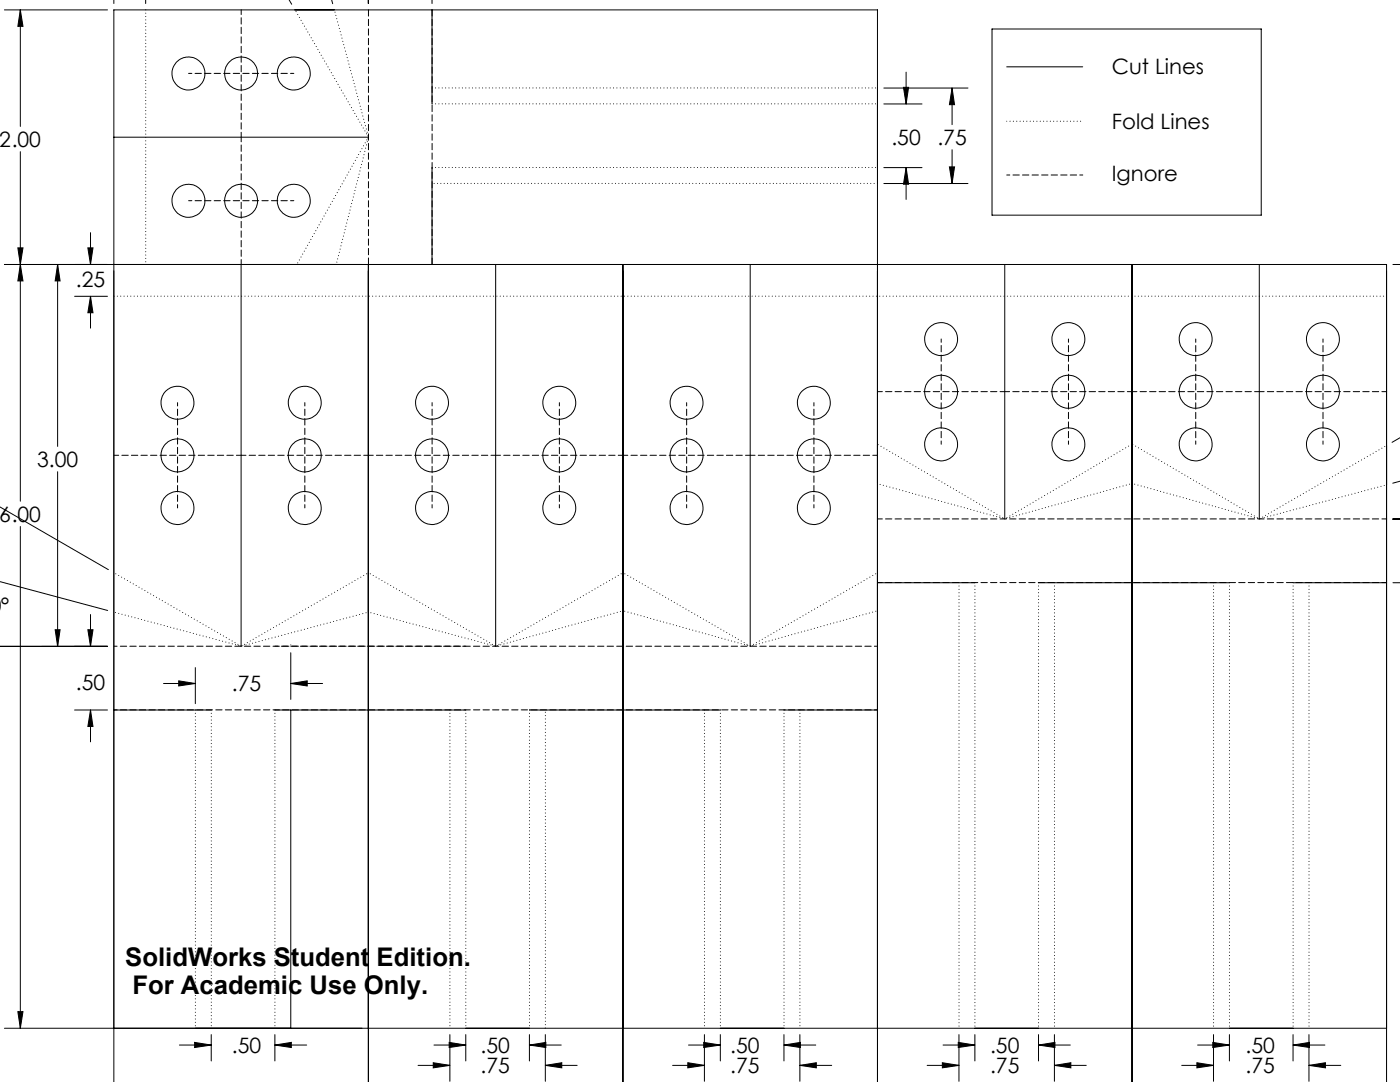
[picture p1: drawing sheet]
<svg xmlns="http://www.w3.org/2000/svg" width="279mm" height="216mm" viewBox="0 0 279 216" stroke-linecap="round" stroke-linejoin="round" font-family="sans-serif">
<g fill="none" stroke="#000" stroke-width=".2">
<path d="M22.7 -.1v.8M29.1 -.1v.8M57.7 -.1l.5 .9M66.2 -.1l.2 .8M73.5 -.1v.8M86.2 0v.7M.9 2h20.5M4.1 2l.5 3.3h-1zM4.1 2v23.2M86.2 2v18.7M176.4 17.6h16.8M180.3 17.4h1l-.5 3.3z"/>
<path d="M180.8 14.4v6.3M190 17.6l.5 3.3h-1zM190 17.6v7.3M198 5.8h53.7v37.1h-53.7zM200.9 13.3h15.2M4.1 30.3v69.7M22.7 27.4h50.8M86.2 33.4v19.4M176.4 20.7h7.6M176.4 33.4h7.6M176.4 36.6h16.8M180.8 33.4l.5 3.4h-1z"/>
<path d="M180.8 33.4v6.4M189.5 33.3h1l-.5 3.3zM190 29.9v6.7M.9 52.8h275.8v163.1M3.6 49.5h1l-.5 3.3zM4.1 52.8l.5 3.3h-1zM11.5 52.8v36.3M11.5 52.8l.5 3.3h-1zM14.9 59.1h6.5M17.5 49.5h1.1l-.5 3.3zM18.1 59.1l.5 3.3h-1.1zM18.1 46.4v6.4"/>
<path d="M18.1 59.1v6.4M48.1 52.8v76.2M73.5 52.8v163.1M98.9 52.8v76.2M124.3 52.8v163.1M149.7 52.8v76.2M200.5 52.8v50.8M225.9 52.8v163.1M251.3 52.8v50.8M278 52.8h1.4M11.5 94.1v34.9M279.4 96l-1.4 .4"/>
<path d="M279.4 87.3l-1.6 1M-.1 101.1l21.7 12.6M-.1 116l21.6 5.8M4.1 105.1v100.1M175.1 116.3h19.5M207.3 116.3h38.1M258.1 116.3h18.6M278 116.3h1.4M278 103.6h1.4M-.1 129h21.5M11 125.7h1l-.5 3.3zM17.5 125.7h1.1l-.5 3.3z"/>
<path d="M18.1 122.6v6.4M32.6 136.4h6.4M35.7 135.9l3.3 .5-3.3 .5zM39 133.2v7.2M58 136.4l3.3-.5v1zM58 130.2v9.4M58 136.4h6.4M14.9 141.7h6.5M18.1 141.7l.5 3.3h-1.1zM18.1 141.7v6.3M22.7 141.7h19.5M54.9 141.7h38.1"/>
<path d="M58 141.7v63.5M105.7 141.7h38.1M156.5 141.7h18.6M3.6 201.9h1l-.5 3.3zM22.7 215.9v-213.9h152.4v213.9M35.8 208.5h6.4M38.8 208l3.4 .5-3.4 .5zM42.2 206.4v5.3M54.9 208.5l3.2-.5v1zM54.9 206.4v5.3M54.9 208.5h6.3M83.4 212.6h6.4"/>
<path d="M86.5 212.1l3.3 .5-3.3 .5zM86.6 208.5h6.4M89.6 208l3.4 .5-3.4 .5zM89.8 206.4v9.4M93 206.4v5.3M105.7 208.5l3.2-.5v1zM105.7 208.5h6.3M105.7 206.4v5.3M108.8 212.6l3.3-.5v1zM108.8 206.4v9.4M108.8 212.6h6.4M134.2 212.6h6.4"/>
<path d="M137.3 212.1l3.3 .5-3.3 .5zM137.4 208.5h6.4M140.4 208l3.4 .5-3.4 .5zM140.6 206.4v9.4M143.8 206.4v5.3M156.5 208.5l3.2-.5v1zM156.5 208.5h6.3M156.5 206.4v5.3M159.6 212.6l3.3-.5v1zM159.6 212.6h6.4M159.6 206.4v9.4M185 212.6h6.4"/>
<path d="M188.1 212.1l3.3 .5-3.3 .5zM188.2 208.5h6.4M191.2 208l3.4 .5-3.4 .5zM191.4 206.4v9.4M194.6 206.4v5.3M207.3 208.5l3.2-.5v1zM207.3 208.5h6.3M207.3 206.4v5.3M210.4 212.6l3.3-.5v1zM210.4 212.6h6.4M210.4 206.4v9.4M235.8 212.6h6.4"/>
<path d="M238.9 212.1l3.3 .5-3.3 .5zM239 208.5h6.4M242 208l3.4 .5-3.4 .5zM242.2 206.4v9.4M245.4 206.4v5.3M258.1 208.5l3.2-.5v1zM258.1 208.5h6.3M258.1 206.4v5.3M261.2 212.6l3.3-.5v1zM261.2 212.6h6.4M261.2 206.4v9.4M276.7 205.2h-275.8"/>
<circle cx="37.6" cy="14.7" r="3.3"/>
<circle cx="48.1" cy="14.7" r="3.3"/>
<circle cx="58.6" cy="14.7" r="3.3"/>
<circle cx="37.6" cy="40.1" r="3.3"/>
<circle cx="48.1" cy="40.1" r="3.3"/>
<circle cx="58.6" cy="40.1" r="3.3"/>
<circle cx="187.8" cy="67.7" r="3.3"/>
<circle cx="187.8" cy="78.2" r="3.3"/>
<circle cx="213.2" cy="67.7" r="3.3"/>
<circle cx="213.2" cy="78.2" r="3.3"/>
<circle cx="238.6" cy="67.7" r="3.3"/>
<circle cx="238.6" cy="78.2" r="3.3"/>
<circle cx="264" cy="67.7" r="3.3"/>
<circle cx="264" cy="78.2" r="3.3"/>
<circle cx="35.4" cy="80.4" r="3.3"/>
<circle cx="35.4" cy="90.9" r="3.3"/>
<circle cx="60.8" cy="80.4" r="3.3"/>
<circle cx="60.8" cy="90.9" r="3.3"/>
<circle cx="86.2" cy="80.4" r="3.3"/>
<circle cx="86.2" cy="90.9" r="3.3"/>
<circle cx="111.6" cy="80.4" r="3.3"/>
<circle cx="111.6" cy="90.9" r="3.3"/>
<circle cx="137" cy="80.4" r="3.3"/>
<circle cx="137" cy="90.9" r="3.3"/>
<circle cx="162.4" cy="80.4" r="3.3"/>
<circle cx="162.4" cy="90.9" r="3.3"/>
<circle cx="187.8" cy="88.7" r="3.3"/>
<circle cx="213.2" cy="88.7" r="3.3"/>
<circle cx="238.6" cy="88.7" r="3.3"/>
<circle cx="264" cy="88.7" r="3.3"/>
<circle cx="35.4" cy="101.4" r="3.3"/>
<circle cx="60.8" cy="101.4" r="3.3"/>
<circle cx="86.2" cy="101.4" r="3.3"/>
<circle cx="111.6" cy="101.4" r="3.3"/>
<circle cx="137" cy="101.4" r="3.3"/>
<circle cx="162.4" cy="101.4" r="3.3"/>
</g>
<g fill="none" stroke="#000" stroke-width=".2" stroke-dasharray="0 .6">
<path d="M29.1 1.9v50.8M86.2 17.5h88.9M73.5 27.3l-14.2 25.4M86.2 20.7h88.9M86.2 33.4h88.9M175.1 36.6h-88.9M200.9 24.2h15.2M22.7 59.1h254M191.4 116.2v88.9M194.6 116.2v88.9M207.3 116.2v88.9M210.4 116.2v88.9"/>
<path d="M242.2 116.2v88.9M245.4 116.2v88.9M258.1 116.2v88.9M261.2 116.2v88.9M58 128.7v.2M39 141.6v63.5M42.2 141.6v63.5M54.9 141.6v63.5M89.8 141.6v63.5M93 141.6v63.5M105.7 141.6v63.5M140.6 141.6v63.5"/>
<path d="M143.8 141.6v63.5M156.5 141.6v63.5M159.6 141.6v63.5M108.8 205.1v-63.5"/>
</g>
<g fill="none" stroke="#000" stroke-width=".2" stroke-dasharray="0 .6" stroke-dashoffset=".2">
<path d="M66.7 1.9l6.8 25.4M67.1 52.7l6.4-25.4M175.1 96.5l25.4 7M225.9 96.5l25.4 7M225.9 96.5l-25.4 7M276.7 96.7l-25.4 6.8M200.5 103.5l25.4-14.9M200.5 103.5l-25.4-14.8M251.3 103.5l-25.4-14.9M48.1 128.9l-25.4-6.8M73.5 122.1l-25.4 6.8M73.5 122.1l25.4 6.8"/>
<path d="M124.3 121.9l-25.4 7M149.7 128.9l-25.4-7M149.7 128.9l25.4-7"/>
</g>
<path d="M73.5 27.3l-14.6-25.4M251.3 103.5l25.4-14.6M48.1 128.9l-25.4-14.6M48.1 128.9l25.4-14.6M98.9 128.9l-25.4-14.6M98.9 128.9l25.4-14.6M149.7 128.9l-25.4-14.6M149.7 128.9l25.4-14.6" fill="none" stroke="#000" stroke-width=".2" stroke-dasharray="0 .6" stroke-dashoffset="-.1"/>
<g fill="none" stroke="#000" stroke-width=".2" stroke-dasharray="1.3 .6" stroke-dashoffset=".6">
<path d="M37.6 14.6h21M37.6 40h21M187.8 67.6v21.1M213.2 67.6v21.1M238.6 67.6v21.1M264 67.6v21.1M35.4 80.3v21.1M60.8 80.3v21.1M86.2 80.3v21.1M111.6 80.3v21.1M137 80.3v21.1M162.4 80.3v21.1"/>
<path d="M22.7 128.9h152.4M54.9 128.9h38.1M22.7 141.6h152.4"/>
</g>
<path d="M73.5 1.9v50.8M86.2 1.9v50.8" fill="none" stroke="#000" stroke-width=".2" stroke-dasharray="1.3 .6"/>
<g fill="none" stroke="#000" stroke-width=".2" stroke-dasharray="1.3 .6" stroke-dashoffset=".3">
<path d="M48.1 27.3v25.4M48.1 27.3v-25.4M200.5 78.1h-25.4M200.5 78.1h25.4M251.3 78.1h-25.4M251.3 78.1h25.4M48.1 90.8h-25.4M48.1 90.8h25.4M98.9 90.8h-25.4M98.9 90.8h25.4M149.7 90.8h-25.4M149.7 90.8h25.4"/>
<path d="M175.1 103.5h101.6M175.1 116.2h101.6"/>
</g>
<path d="M200.9 34.9h15.2" fill="none" stroke="#000" stroke-width=".2" stroke-dasharray="1.3 .6" stroke-dashoffset=".7"/>
<g fill="#000">
<path d="M279.4 52.8v3.3zM279.4 100.3v3.3zM11 125.7h1l-.5 3.3zM11.5 52.8l.5 3.3h-1z"/>
<path d="M22.7 215.9h3.3zM70.2 215.9h3.3zM4.1 52.8l.5 3.3h-1zM3.6 201.9h1l-.5 3.3zM73.5 215.9h3.3zM121 215.9h3.3zM124.3 215.9h3.3zM171.8 215.9h3.3zM175.1 215.9h3.3zM222.6 215.9h3.3zM225.9 215.9h3.3zM273.4 215.9h3.3zM3.6 49.5h1l-.5 3.3zM4.1 2l.5 3.3h-1z"/>
<path d="M54.9 208.5l3.2-.5v1zM38.8 208l3.4 .5-3.4 .5zM58 136.4l3.3-.5v1zM35.7 135.9l3.3 .5-3.3 .5zM86.5 212.1l3.3 .5-3.3 .5zM108.8 212.6l3.3-.5v1zM89.6 208l3.4 .5-3.4 .5zM105.7 208.5l3.2-.5v1zM140.4 208l3.4 .5-3.4 .5zM156.5 208.5l3.2-.5v1zM137.3 212.1l3.3 .5-3.3 .5zM159.6 212.6l3.3-.5v1zM188.1 212.1l3.3 .5-3.3 .5zM210.4 212.6l3.3-.5v1zM191.2 208l3.4 .5-3.4 .5zM207.3 208.5l3.2-.5v1zM238.9 212.1l3.3 .5-3.3 .5zM261.2 212.6l3.3-.5v1zM242 208l3.4 .5-3.4 .5zM258.1 208.5l3.2-.5v1zM180.3 17.4h1l-.5 3.3zM180.8 33.4l.5 3.4h-1zM190 17.6l.5 3.3h-1zM189.5 33.3h1l-.5 3.3zM-.1 95.8v3.2zM-.1 125.7v3.3zM-.1 115.2v3.4zM-.1 125.7v3.3zM279.4 103.6v3.3zM279.4 90v3.2zM279.4 100.3v3.3zM279.4 78.6v3.2zM73.5 -.1h3.3zM51.8 -.1h3zM73.5 -.1h3.3zM58.7 -.1h3.3zM17.5 49.5h1.1l-.5 3.3zM18.1 59.1l.5 3.3h-1.1zM29.1 -.1h3.3zM19.4 -.1h3.3zM17.5 125.7h1.1l-.5 3.3zM18.1 141.7l.5 3.3h-1.1zM279.4 113v3.3zM279.4 103.6v3.3zM86.2 -.1h3.3zM70.2 -.1h3.3z"/>
</g>
<g font-size="5.1">
<text x="25" y="192.8">SolidWorks Student Edition.</text>
<text x="26.4" y="198.4">For Academic Use Only.</text>
</g>
<g font-size="4.2">
<text x="221.9" y="14.8">Cut Lines</text>
<text x="0" y="29.3">2.00</text>
<text x="177.9" y="29">.50</text>
<text x="187.1" y="29">.75</text>
<text x="221.9" y="25.8">Fold Lines</text>
<text x="221.9" y="36.1">Ignore</text>
<text x="15.1" y="57.4">.25</text>
<text x="7.4" y="93.2">3.00</text>
<text x="0" y="104.1">6.00</text>
<text x=".2" y="122.2">°</text>
<text x="15.1" y="137.7">.50</text>
<text x="46.3" y="138">.75</text>
<text x="46.3" y="210.1">.50</text>
<text x="95.9" y="214.2">.75</text>
<text x="95.9" y="210.1">.50</text>
<text x="145.7" y="210.1">.50</text>
<text x="145.7" y="214.2">.75</text>
<text x="197.6" y="214.2">.75</text>
<text x="197.6" y="210.1">.50</text>
<text x="248.6" y="214.2">.75</text>
<text x="248.6" y="210.1">.50</text>
</g>
</svg>
